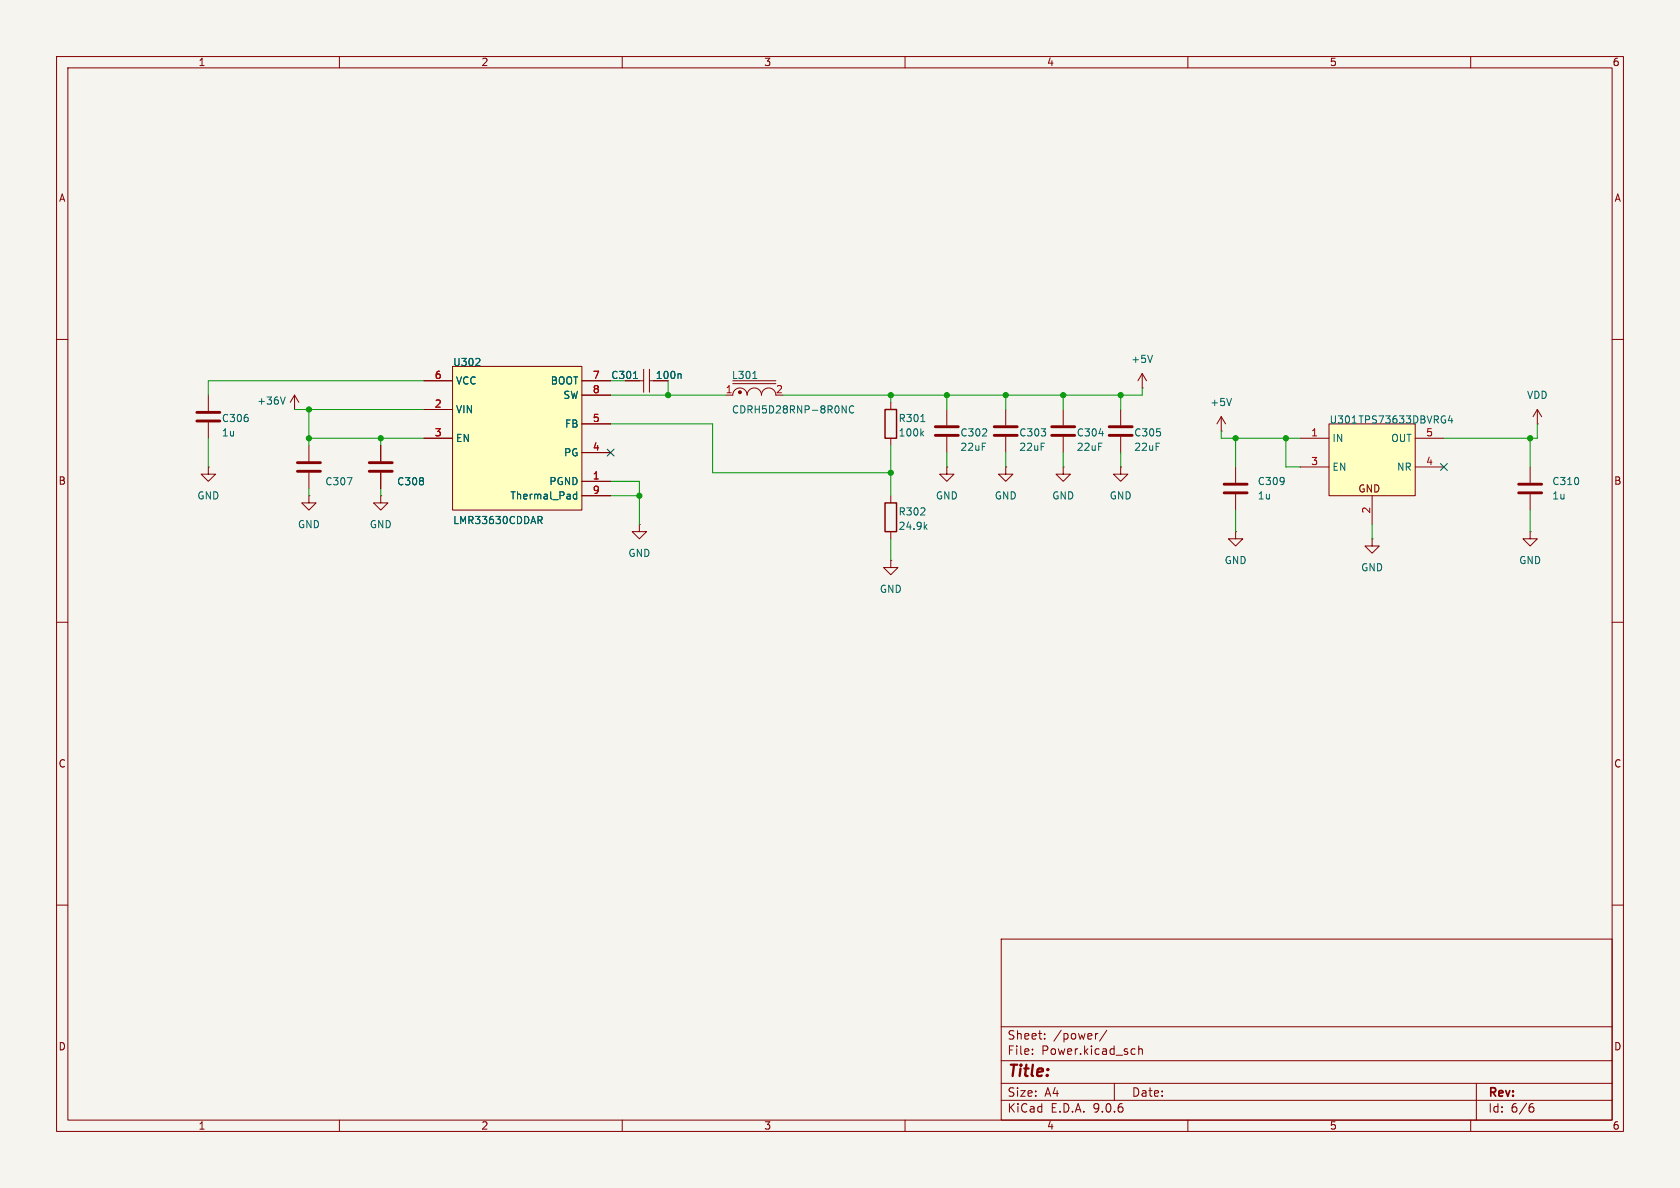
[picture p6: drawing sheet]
<svg xmlns="http://www.w3.org/2000/svg" width="297mm" height="210mm" viewBox="0 0 297 210" stroke-linecap="round" stroke-linejoin="round" font-family="sans-serif">
<path d="M0 0h297v210h-297z" fill="#f5f4ef" stroke="#f5f4ef" stroke-width=".18"/>
<g fill="none" stroke="#840000" stroke-width=".18">
<path d="M10 10h277v190h-277zM12 12h273v186h-273zM60 10v2M110 10v2M160 10v2M210 10v2M260 10v2M10 60h2M271.8 74.9h.1M271.8 72.4l-.8 1.3M271.8 72.4l.7 1.3M271.8 72.4v2.5"/>
<path d="M285 60h2M188 82.6v1.2h1.2l-1.2 1.3-1.3-1.3h1.3M188 82.6h.1M270.5 82.6v2.7M270.5 87.4v2.8M10 110h2M285 110h2M10 160h2M177 166h108v32h-108zM285 160h2M60 198v2M110 198v2"/>
<path d="M160 198v2M177 194.5h108M177 191.5h108M177 187.5h108M177 181.5h108M182.5 186.3v.1M182.5 185.5v.1M184.7 183.6v.1M184.7 182.8v.1M194.1 182.7l-.3 .1M195.7 182.1l-1.3 2M197 191.5v3"/>
<path d="M200.2 185.4l.5 .1M200.7 186.3l-.5 .1M201.3 185.5l.2-.1 .4 .1 .1 .9M201.3 184.9v1.5M210 198v2M260 198v2M261 191.5v6.5M270.6 195.7h.4l.2 .3-.1 .5-.5 .1M271 195.1l-.4 .1"/>
</g>
<path d="M268.5 85.6h4M268.5 87.1h4" fill="none" stroke="#840000" stroke-width=".51"/>
<path d="M80 64.8h22.9v25.4h-22.9z" fill="#ffffc2"/>
<path d="M80 64.8h22.9v25.4h-22.9z" fill="none" stroke="#800000" stroke-width=".18"/>
<g fill="none" stroke="#840000" stroke-width=".18">
<path d="M74.9 67.3h5.1M74.9 72.4h5.1M74.9 77.5h5.1M102.9 67.3h5M102.9 69.9h5M102.9 74.9h5M198.1 72.4v2.8M198.1 77.2v2.8M201.9 68.6h.1M201.9 66l-.7 1.3M201.9 66l.8 1.3M201.9 66v2.6"/>
<path d="M215.9 76.2h.1M215.9 73.7l-.8 1.2M215.9 73.7l.8 1.2M215.9 73.7v2.5M102.9 80h5M102.9 85.1h5M102.9 87.6h5M218.4 94v1.3h1.3l-1.3 1.2-1.2-1.2h1.2M218.4 94h.1M218.4 82.6v2.7M218.4 87.4v2.8M242.6 95.3v1.2h1.2l-1.2 1.3-1.3-1.3h1.3"/>
<path d="M242.6 95.3h.1M270.5 94v1.3h1.3l-1.3 1.2-1.3-1.2h1.3M270.5 94h.1"/>
</g>
<path d="M84.1 64.6h.7M84.8 63.5v.4M203.7 62.8l-.4 1.3M217.7 70.4l-.4 1.3M95.1 91.3h.5l.2 .2-.1 .4-.6 .1M95.4 92l.4 .6M102 86.9v1.3M102 87.4h-.4l-.2 .2 .1 .5h.5" fill="none" stroke="#006464" stroke-width=".18"/>
<path d="M196.1 75.4h4.1M196.1 77h4.1M216.4 85.6h4.1M216.4 87.1h4.1" fill="none" stroke="#840000" stroke-width=".51"/>
<path d="M234.9 74.9h15.3v12.7h-15.3z" fill="#ffffc2"/>
<path d="M234.9 74.9h15.3v12.7h-15.3z" fill="none" stroke="#800000" stroke-width=".18"/>
<g fill="none" stroke="#840000" stroke-width=".18">
<path d="M36.8 69.9v2.7M36.8 74.7v2.8M52.1 72.4h.1M52.1 69.9l-.8 1.2M52.1 69.9l.7 1.2M52.1 69.9v2.5M54.6 78.7v2.8M67.3 78.7v2.8M74.9 77.5h5.1M74.9 67.3h5.1M74.9 72.4h5.1M102.9 67.3h5"/>
<path d="M102.9 69.9h5M102.9 74.9h5M110.5 67.3h3.3M113.8 65.3v4M114.8 67.3h.8M114.8 65.3v4M128.3 69.9h1.2a1.27 1.27 0 0 1 1.3-1.3 1.27 1.27 0 0 1 1.3 1.3 1.27 1.27 0 0 1 1.2-1.3 1.27 1.27 0 0 1 1.3 1.3 1.27 1.27 0 0 1 1.3-1.3 1.27 1.27 0 0 1 1.3 1.3M129.5 67.3h7.7M129.5 67.8h7.7M157.5 71.1v1.3M157.5 77.5v1.2M167.4 72.4v2.8"/>
<path d="M167.4 77.2v2.8M177.8 72.4v2.8M177.8 77.2v2.8M188 72.4v2.8M188 77.2v2.8M229.9 77.5h5M250.2 77.5h5.1M36.8 82.6v1.2h1.3l-1.3 1.3-1.2-1.3h1.2M36.8 82.6h.1M54.6 87.6v1.3h1.3l-1.3 1.3-1.3-1.3h1.3M54.6 87.6h.1M54.6 83.6v2.8"/>
<path d="M67.3 87.6v1.3h1.3l-1.3 1.3-1.3-1.3h1.3M67.3 87.6h.1M67.3 83.6v2.8M102.9 80h5M102.9 85.1h5M102.9 87.6h5M113 92.7v1.3h1.3l-1.3 1.3-1.2-1.3h1.2M113 92.7h.1M157.5 99.1v1.2h1.2l-1.2 1.3-1.3-1.3h1.3M157.5 99.1h.1M157.5 87.6v1.3M157.5 94v1.3"/>
<path d="M167.4 82.6v1.2h1.3l-1.3 1.3-1.3-1.3h1.3M167.4 82.6h.1M177.8 82.6v1.2h1.3l-1.3 1.3-1.3-1.3h1.3M177.8 82.6h.1M198.1 82.6v1.2h1.3l-1.3 1.3-1.3-1.3h1.3M198.1 82.6h.1M229.9 82.6h5M242.6 87.6v5.1M250.2 82.6h5.1"/>
</g>
<g fill="none" stroke="#006464" stroke-width=".18">
<path d="M50.4 70.2l-.4 1.2M84.1 64.6h.7M84.8 63.5v.4M112 66.9h.7M120.2 66.1l.2 .1v.7M133.1 66.9h.7M148.9 71.7l.7 1.3v-1.3M150.9 71.9a.6 .6 0 0 0-.8 .4 .6 .6 0 0 0 .6 .7l.2-.1M162.8 74.5h.7M162.9 76.6l.4 .5M163.3 76.2l-.5 .5M194.3 76.6h.8"/>
<path d="M256.3 73.5l-.3 .9h.8M256.7 73.9v.9M61.4 84.4h.8l-.5 1.3M95.1 91.3h.5l.2 .2-.1 .4-.6 .1M95.4 92l.4 .6M102 86.9v1.3M102 87.4h-.4l-.2 .2 .1 .5h.5M163.5 93.1l.4 .5M163.9 92.7l-.5 .5"/>
</g>
<path d="M34.8 72.9h4.1M34.8 74.4h4.1M165.4 75.4h4M165.4 77h4M175.8 75.4h4M175.8 77h4M185.9 75.4h4.1M185.9 77h4.1M52.6 81.8h4M52.6 83.3h4M65.3 81.8h4M65.3 83.3h4" fill="none" stroke="#840000" stroke-width=".51"/>
<circle cx="130.8" cy="69.3" r=".25" fill="#840000" stroke="#840000" stroke-width=".18"/>
<path d="M156.5 72.4h2v5.1h-2zM156.5 88.9h2v5.1h-2z" fill="none" stroke="#840000" stroke-width=".25"/>
<g fill="none" stroke="#009600" stroke-width=".18">
<path d="M36.8 77.5v5.1M52.1 72.4h22.8M54.6 77.5h20.3M54.6 72.4v6.3M67.3 77.5v1.2M74.9 67.3h-38.1v2.6M107.9 69.9h20.4M107.9 74.9h18.1v8.7h31.5M118.1 67.3v2.6M157.5 69.9v1.2M157.5 78.7v8.9M167.4 69.9v2.5"/>
<path d="M177.8 69.9v2.5M188 69.9v2.5M198.1 69.9v2.5M201.9 68.6v1.3h-63.5M215.9 76.2v1.3h14M218.4 77.5v5.1M227.3 77.5v5.1h2.6M270.5 77.5v5.1M271.8 74.9v2.6h-16.5M54.6 86.4v1.2M67.3 86.4v1.2M107.9 87.6h5.1"/>
<path d="M107.9 85.1h5.1v7.6M157.5 95.3v3.8M167.4 80v2.6M177.8 80v2.6M188 80v2.6M198.1 80v2.6M218.4 90.2v3.8M242.6 92.7v2.6M270.5 90.2v3.8"/>
</g>
<path d="M107.3 79.4l1.3 1.2M108.6 79.4l-1.3 1.2M254.7 81.9l1.2 1.3M255.9 81.9l-1.2 1.3" fill="none" stroke="#000084" stroke-width=".18"/>
<g fill="#009600" stroke="#009600" stroke-width=".18">
<circle cx="227.3" cy="77.5" r=".46"/>
<circle cx="218.4" cy="77.5" r=".46"/>
<circle cx="270.5" cy="77.5" r=".46"/>
<circle cx="198.1" cy="69.9" r=".46"/>
<circle cx="113" cy="87.6" r=".46"/>
<circle cx="54.6" cy="77.5" r=".46"/>
<circle cx="54.6" cy="72.4" r=".46"/>
<circle cx="118.1" cy="69.9" r=".46"/>
<circle cx="67.3" cy="77.5" r=".46"/>
<circle cx="157.5" cy="83.6" r=".46"/>
<circle cx="177.8" cy="69.9" r=".46"/>
<circle cx="188" cy="69.9" r=".46"/>
<circle cx="157.5" cy="69.9" r=".46"/>
<circle cx="167.4" cy="69.9" r=".46"/>
</g>
<text font-size="2.8" fill="#840000" x="178" y="190.9">Title:</text>
<g font-size="2.1" fill="#840000">
<text x="178" y="184">Sheet:</text>
<text x="186.2" y="184">/power/</text>
<text x="178" y="186.7">File:</text>
<text x="184.1" y="186.7">Power.kicad_sch</text>
<text x="178" y="196.9">KiCad</text>
<text x="178" y="194.1">Size:</text>
<text x="184.7" y="194.1">A4</text>
<text x="185.7" y="196.9">E.D.A.</text>
<text x="193.3" y="196.9">9.0.6</text>
<text x="200" y="194.1">Date:</text>
<text x="263" y="194.3">Rev:</text>
<text x="263" y="196.9">Id:</text>
<text x="267.1" y="196.9">6/6</text>
</g>
<g font-size="1.8" fill="#840000">
<text x="35" y="11.9">1</text>
<text x="85" y="11.9">2</text>
<text x="135" y="11.9">3</text>
<text x="185" y="11.9">4</text>
<text x="235" y="11.9">5</text>
<text x="285" y="11.9">6</text>
<text x="10.3" y="35.9">A</text>
<text x="285.3" y="35.9">A</text>
<text x="115.8" y="67.2">100n</text>
<text x="10.3" y="85.9">B</text>
<text x="240" y="87.3">GND</text>
<text x="285.3" y="85.9">B</text>
<text x="10.3" y="135.9">C</text>
<text x="285.3" y="135.9">C</text>
<text x="10.3" y="185.9">D</text>
<text x="285.3" y="185.9">D</text>
<text x="35" y="199.9">1</text>
<text x="85" y="199.9">2</text>
<text x="135" y="199.9">3</text>
<text x="185" y="199.9">4</text>
<text x="235" y="199.9">5</text>
<text x="285" y="199.9">6</text>
</g>
<g font-size="1.8" fill="#006464">
<text x="80" y="64.9">U302</text>
<text x="199.9" y="64.4">+5V</text>
<text x="45.4" y="71.7">+36V</text>
<text x="80.5" y="68.2">VCC</text>
<text x="97.3" y="68.2">BOOT</text>
<text x="99.5" y="70.7">SW</text>
<text x="108" y="67.2">C301</text>
<text x="129.3" y="67.2">L301</text>
<text x="213.9" y="72">+5V</text>
<text x="269.9" y="70.7">VDD</text>
<text x="39.1" y="74.8">C306</text>
<text x="39.1" y="77.4">1u</text>
<text x="80.5" y="73.3">VIN</text>
<text x="99.8" y="75.8">FB</text>
<text x="129.3" y="73.3">CDRH5D28RNP-8R0NC</text>
<text x="158.8" y="74.8">R301</text>
<text x="158.8" y="77.4">100k</text>
<text x="169.7" y="77.4">C302</text>
<text x="180.1" y="77.4">C303</text>
<text x="190.3" y="77.4">C304</text>
<text x="200.4" y="77.4">C305</text>
<text x="235" y="75.1">U301 TPS73633DBVRG4</text>
<text x="80.5" y="78.3">EN</text>
<text x="99.6" y="80.9">PG</text>
<text x="169.7" y="79.9">22uF</text>
<text x="180.1" y="79.9">22uF</text>
<text x="190.3" y="79.9">22uF</text>
<text x="200.4" y="79.9">22uF</text>
<text x="235.5" y="78.3">IN</text>
<text x="235.5" y="83.4">EN</text>
<text x="245.9" y="78.3">OUT</text>
<text x="246.9" y="83.4">NR</text>
<text x="34.8" y="88.5">GND</text>
<text x="57.4" y="86">C307</text>
<text x="70.1" y="86">C308</text>
<text x="90.1" y="88.5">Thermal_Pad</text>
<text x="97" y="86">PGND</text>
<text x="165.3" y="88.5">GND</text>
<text x="175.8" y="88.5">GND</text>
<text x="185.9" y="88.5">GND</text>
<text x="196.1" y="88.5">GND</text>
<text x="222.3" y="86">C309</text>
<text x="222.3" y="88.5">1u</text>
<text x="274.3" y="86">C310</text>
<text x="274.3" y="88.5">1u</text>
<text x="52.6" y="93.6">GND</text>
<text x="65.3" y="93.6">GND</text>
<text x="80" y="92.8">LMR33630CDDAR</text>
<text x="158.8" y="91.3">R302</text>
<text x="158.8" y="93.9">24.9k</text>
<text x="111" y="98.7">GND</text>
<text x="216.4" y="99.9">GND</text>
<text x="240.5" y="101.2">GND</text>
<text x="268.5" y="99.9">GND</text>
<text x="155.4" y="105">GND</text>
</g>
<g font-size="1.8" fill="#a90000">
<text x="76.8" y="67.1">6</text>
<text x="104.7" y="67.1">7</text>
<text x="104.7" y="69.6">8</text>
<text x="128.2" y="69.6">1</text>
<text x="137.1" y="69.6">2</text>
<text x="76.8" y="72.1">2</text>
<text x="76.8" y="77.2">3</text>
<text x="104.7" y="74.7">5</text>
<text x="231.7" y="77.2">1</text>
<text x="252" y="77.2">5</text>
<text x="104.7" y="79.8">4</text>
<text x="231.7" y="82.3">3</text>
<text x="252" y="82.3">4</text>
<text x="104.7" y="84.8">1</text>
<text x="104.7" y="87.4">9</text>
<text x="242.3" y="90.9" transform="rotate(-90 242.3 90.9)">2</text>
</g>
</svg>
